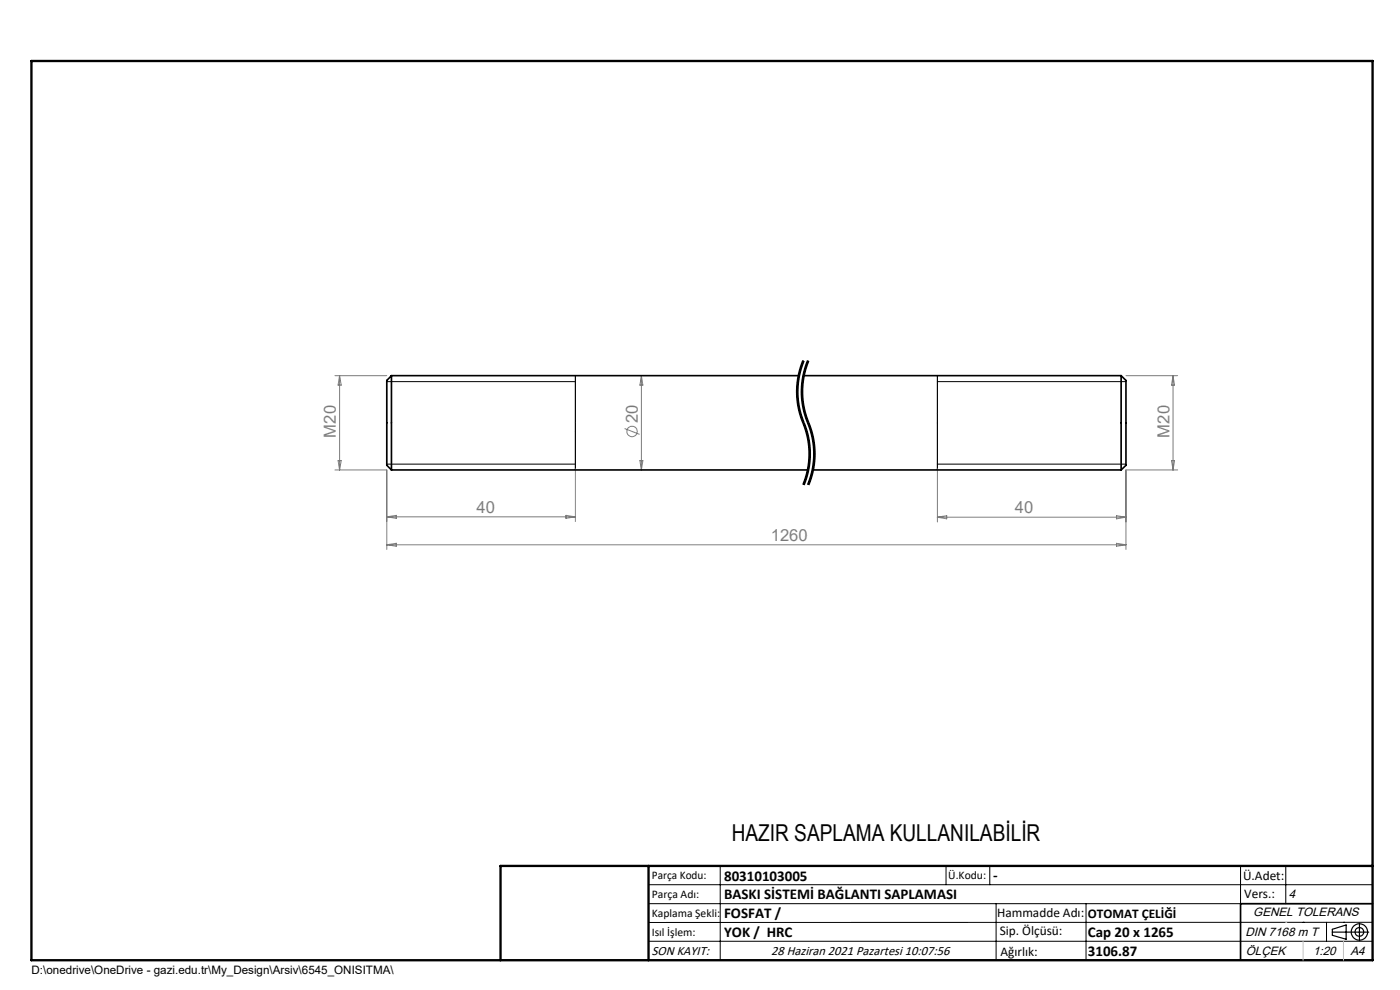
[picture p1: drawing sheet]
<svg xmlns="http://www.w3.org/2000/svg" width="297mm" height="210mm" viewBox="0 0 297 210" stroke-linecap="round" stroke-linejoin="round" font-family="sans-serif">
<g fill="none" stroke="#808080" stroke-width=".21">
<path d="M71 79.7h11.1M72 79.7v20M72 79.7l.4 2h-.7zM136.1 79.7l.3 2h-.7zM136.1 79.7v20M238.9 79.7h10.9M248.8 79.7l.4 2h-.7zM248.8 79.7v20M71 99.7h11.1v16.8M71.7 97.7h.7l-.4 2zM122.1 99.4v11.2M132.5 90.9l3.2 1.2"/>
<path d="M135.7 97.7h.7l-.3 2zM198.9 99.4v11.3M248.5 97.7h.7l-.4 2zM249.8 99.7h-10.9v16.8M82.1 115.6h156.8M82.1 115.6l2-.4v.7zM82.1 109.6l2-.3v.7zM82.1 109.6h40M120.1 109.3l2 .3-2 .4zM198.9 109.7h40M198.9 109.7l1.9-.3v.7zM236.9 109.4l2 .3-2 .4z"/>
<path d="M236.9 115.2l2 .4-2 .3z"/>
<circle cx="134.1" cy="91.5" r="1.11"/>
</g>
<g fill="none" stroke="#000" stroke-width=".25">
<path d="M122.1 79.7v20M198.9 79.7v20M282.6 197.7h7.8M282.6 197.1l3-.9v3l-3-.8zM288.4 195.8v3.8M106.2 203.7h185"/>
<circle cx="288.4" cy="197.7" r="1.74"/>
<circle cx="288.4" cy="197.7" r=".93"/>
</g>
<path d="M170.4 76.5a17.1 17.1 0 0 0 0 13.2M171.4 76.5a17.1 17.1 0 0 0 0 13.2M170.4 89.7a17.1 17.1 0 0 1 0 13.2M171.4 89.7a17.1 17.1 0 0 1 0 13.2" fill="none" stroke="#000" stroke-width=".21" stroke-dasharray="6.3 1.3 1.3 1.3" stroke-dashoffset="1.5" stroke-linecap="butt"/>
<g fill="none" stroke="#000" stroke-width=".21">
<path d="M169.3 79.8l-.1 .6M169.4 79.3l-.1 .5M170.3 79.8l-.1 .6M170.3 76.4l-.9 2.9M170.4 79.3l-.1 .5M170.4 76.5a17.8 17.8 0 0 0 .6 14.6 17.1 17.1 0 0 1-.6 11.8M170.6 76.6l-.6 1.6-.5 2.3M171.3 76.4l-.9 2.9M171.4 76.5a17.8 17.8 0 0 0 .6 14.6 17.1 17.1 0 0 1-.6 11.8M171.6 76.6l-.6 1.6-.5 2.3M82.1 81h40M82.1 98.5h40"/>
<path d="M169 84a21.5 21.5 0 0 0 1.9 7.4l.5 2.3M169.2 80.4l-.2 3.6M169.5 80.5a16.9 16.9 0 0 0 1 8.8M170 84a21.5 21.5 0 0 0 1.9 7.4 17 17 0 0 1 .6 6.3M170.2 80.4l-.2 3.6M170.5 89.3l.1 .3zM170.5 80.5a17.8 17.8 0 0 0 1.5 10.2l.6 2.3 .3 3M170.6 89.6l.9 2.8 .4 3.6M171.4 93.7l.2 2.3-.1 1.7M171.4 98.9l-.4 1.7M171.5 97.7l-.1 1.2M171.9 96a17.3 17.3 0 0 1-1.3 6.9"/>
<path d="M172.5 97.7l-.5 2.9M172.9 96a17.3 17.3 0 0 1-1.3 6.9M198.9 81h40M198.9 98.5h40M170.7 101.7l-.4 1.1M171 100.6l-.3 1.1M171.7 101.7l-.4 1.1M172 100.6l-.3 1.1M137.6 187.7h153.6M137.6 191.7h153.6M137.6 199.7h153.6M152.8 183.7v20"/>
<path d="M200.7 183.7v4M210 183.7v4M211.3 191.7v12M230.4 191.7v12M263.2 183.7v20M272.8 183.7v8M276.4 195.6h.1M281.4 195.6v4.1M285 195.6h.1M291.2 195.6l-153.6 .1"/>
</g>
<path d="M83 79.7v20M83 79.7l-.9 1v18l.9 1M83 79.7h86.5M170.5 79.7h67.3M237.8 79.7v20M237.8 79.7l1.1 1v18l-1.1 1M83 99.7h88.4M172.4 99.7h65.4M291.2 191.7h-28v12" fill="none" stroke="#000" stroke-width=".35"/>
<path d="M6.7 12.9h284.5v190.8h-284.5zM137.6 183.7v20M291.2 183.7h-185v20" fill="none" stroke="#000" stroke-width=".5"/>
<path d="M276.4 199.7v4M285 199.7v4" fill="none" stroke="#c0c0c0" stroke-width=".21"/>
<path d="M272.8 195.6h.1" fill="none" stroke="#c0c0c0" stroke-width=".25"/>
<text font-size="4.9" x="155.2" y="178.4">HAZIR SAPLAMA KULLANILABİLİR</text>
<g font-size="3.5" fill="#808080">
<text x="135.3" y="89.7" transform="rotate(-90 135.3 89.7)">20</text>
<text x="71.3" y="92.8" transform="rotate(-90 71.3 92.8)">M20</text>
<text x="248.1" y="92.8" transform="rotate(-90 248.1 92.8)">M20</text>
<text x="101.1" y="108.8">40</text>
<text x="215.3" y="108.9">40</text>
<text x="163.5" y="114.7">1260</text>
</g>
<g font-size="3.2">
<text x="153.6" y="186.8">80310103005</text>
<text x="153.6" y="190.8">BASKI SİSTEMİ BAĞLANTI SAPLAMASI</text>
<text x="210.7" y="186.6">-</text>
<text x="153.6" y="194.8">FOSFAT /</text>
<text x="153.6" y="198.8">YOK / HRC</text>
<text x="230.8" y="198.7">Cap 20 x 1265</text>
<text x="230.8" y="202.8">3106.87</text>
</g>
<g font-size="2.8">
<text x="263.7" y="186.7">Ü.Adet:</text>
<text x="263.9" y="190.5">Vers.:</text>
<text x="211.5" y="194.5">Hammadde Adı:</text>
<text x="230.8" y="194.7">OTOMAT ÇELİĞİ</text>
<text x="138.3" y="202.6">SON KAYIT:</text>
<text x="163.6" y="202.6">28 Haziran 2021 Pazartesi 10:07:56</text>
<text x="212.1" y="198.4">Sip. Ölçüsü:</text>
<text x="212.2" y="202.7">Ağırlık:</text>
</g>
<g font-size="2.6">
<text x="273.4" y="190.4">4</text>
<text x="265.9" y="194.4">GENEL TOLERANS</text>
<text x="264.2" y="198.5">DIN 7168 m T</text>
<text x="264.3" y="202.6">ÖLÇEK</text>
<text x="278.5" y="202.6">1:20</text>
<text x="286.5" y="202.6">A4</text>
</g>
<g font-size="2.5">
<text x="138.3" y="186.4">Parça Kodu:</text>
<text x="138.3" y="190.5">Parça Adı:</text>
<text x="201.2" y="186.5">Ü.Kodu:</text>
<text x="138.3" y="194.5">Kaplama Şekli:</text>
<text x="138.3" y="198.6">Isıl İşlem:</text>
<text x="6.7" y="206.7">D:\onedrive\OneDrive - gazi.edu.tr\My_Design\Arsiv\6545_ONISITMA\</text>
</g>
</svg>
